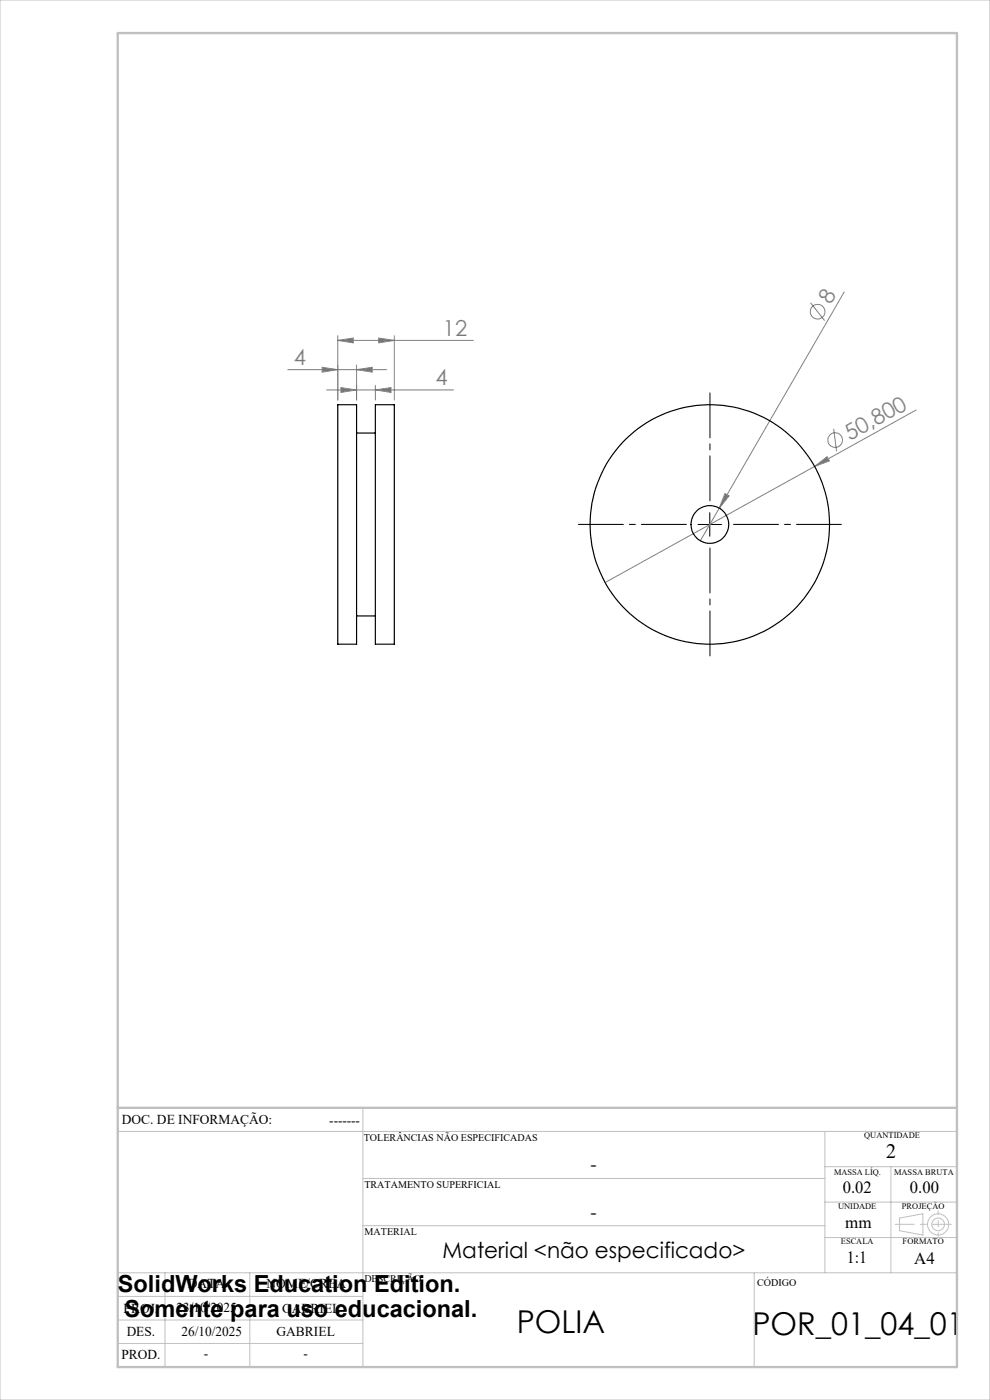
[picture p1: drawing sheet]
<svg xmlns="http://www.w3.org/2000/svg" width="210mm" height="297mm" viewBox="0 0 210 297" stroke-linecap="round" stroke-linejoin="round" font-family="sans-serif">
<g fill="none" stroke="#808080" stroke-width=".21">
<path d="M61 78.4h21M68.3 77.9l3.3 .5-3.3 .5zM71.6 72.2l3.3-.5v1zM71.6 71.2v13.7M71.6 72.2h28.8M75.6 78.4l3.4-.5v1zM75.6 77.4v7.5M80.3 71.7l3.3 .5-3.3 .5zM83.6 71.2v13.7M171.9 64.2l3 3.8M179.1 61.9l-26.5 45.9M69.3 82.7h26.9"/>
<path d="M72.3 82.2l3.3 .5-3.3 .6zM79.6 82.7l3.3-.5v1.1zM79.6 81.7v3.2M172.8 99l2.6-2.1 .5 .9zM172.8 99l-44.4 24.6M176.8 91l.6 4.7M194.3 87l-21.5 12M152.6 107.8l-4 6.9M153.8 104.7l.9 .5-2.1 2.6z"/>
<circle cx="173.4" cy="66.1" r="1.55"/>
<circle cx="177.2" cy="93.4" r="1.55"/>
</g>
<g fill="none" stroke="#c0c0c0" stroke-width=".21">
<path d="M0 0h210v297h-210zM77 235v55M25 240h178M77 250h98M175 240v30M175 255h28M175 247.5h28M189 247.5v22.5M190.8 258.4l5-.9v4.5l-5-.9zM25 275h52M25 270h178M35 270v20"/>
<path d="M53 270v20M77 260h98M160 270v20M175 262.5h28M25 285h52M25 280h52"/>
<circle cx="199" cy="259.7" r="1.34"/>
<circle cx="199" cy="259.7" r="2.25"/>
</g>
<path d="M145.6 111.2h-22.9M150.6 106.2v-22.9M150.6 116.2v22.9M155.6 111.2h22.9" fill="none" stroke="#000" stroke-width=".21" stroke-dasharray="15.2 1.3 1.3 1.3" stroke-dashoffset="5.7"/>
<path d="M148.1 111.3h5M150.6 108.8v5" fill="none" stroke="#000" stroke-width=".21"/>
<path d="M201.8 259.7h-11.9" fill="none" stroke="#c0c0c0" stroke-width=".21" stroke-dasharray="15.2 1.3 1.3 1.3" stroke-dashoffset="11.2"/>
<path d="M199 256.9v5.4" fill="none" stroke="#c0c0c0" stroke-width=".21" stroke-dasharray="15.2 1.3 1.3 1.3" stroke-dashoffset="14.4"/>
<path d="M25 7h178v283h-178zM25 235h178" fill="none" stroke="#c0c0c0" stroke-width=".5"/>
<g fill="#808080">
<path d="M172.8 99l2.6-2.1 .5 .9z"/>
<path d="M153.8 104.7l.9 .5-2.1 2.6z"/>
<path d="M75.6 78.4l3.4-.5v1zM68.3 77.9l3.3 .5-3.3 .5z"/>
<path d="M71.6 72.2l3.3-.5v1zM80.3 71.7l3.3 .5-3.3 .5zM72.3 82.2l3.3 .5-3.3 .6zM79.6 82.7l3.3-.5v1.1z"/>
</g>
<g fill="none" stroke="#000" stroke-width=".25">
<path d="M71.6 85.9h4v50.8h-4zM75.6 91.9h4M79.6 85.9h4v50.8h-4zM75.6 130.7h4"/>
<circle cx="150.6" cy="111.3" r="25.4"/>
<circle cx="150.6" cy="111.3" r="4"/>
</g>
<g font-size="6.7">
<text x="109.6" y="282.7">POLIA</text>
<text x="159.6" y="283.1">POR_01_04_01</text>
</g>
<g font-size="5">
<text x="25" y="274">SolidWorks Education Edition.</text>
<text x="26.4" y="279.5">Somente para uso educacional.</text>
</g>
<g font-size="4.7" fill="#808080">
<text x="176.2" y="64.7" transform="rotate(-60 176.2 64.7)">8</text>
<text x="94" y="71.2">12</text>
<text x="62.3" y="77.4">4</text>
<text x="92.4" y="81.7">4</text>
<text x="180.2" y="93.6" transform="rotate(-29 180.2 93.6)">50,800</text>
</g>
<text font-size="4.7" x="93.9" y="266.8">Material &lt;não especificado&gt;</text>
<text font-size="4.3" x="188" y="245.8">2</text>
<g font-size="4">
<text x="125.2" y="248.4">-</text>
<text x="125.2" y="258.6">-</text>
</g>
<g font-size="3.6">
<text x="178.8" y="253.1">0.02</text>
<text x="193" y="253.1">0.00</text>
<text x="179.3" y="260.6">mm</text>
<text x="179.6" y="267.9">1:1</text>
<text x="193.9" y="268.1">A4</text>
</g>
<g font-size="2.9">
<text x="25.9" y="238.4">DOC. DE INFORMAÇÃO:</text>
<text x="69.8" y="238.6">-------</text>
<text x="39.9" y="273.2">DATA</text>
<text x="56.5" y="273.2">NOME/CREA</text>
<text x="26.2" y="278.6">PROJ.</text>
<text x="37.4" y="278.2">23/10/2025</text>
<text x="59.8" y="278.6">GABRIEL</text>
<text x="26.9" y="283.4">DES.</text>
<text x="38.5" y="283.4">26/10/2025</text>
<text x="58.7" y="283.4">GABRIEL</text>
<text x="25.7" y="288.3">PROD.</text>
<text x="43.3" y="288">-</text>
<text x="64.4" y="288">-</text>
</g>
<g font-size="2.2">
<text x="77.2" y="242.1">TOLERÂNCIAS NÃO ESPECIFICADAS</text>
<text x="77.3" y="251.9">TRATAMENTO SUPERFICIAL</text>
<text x="77.3" y="261.9">MATERIAL</text>
<text x="77.3" y="272.1">DESCRIÇÃO</text>
<text x="160.6" y="272.8">CÓDIGO</text>
</g>
<g font-size="1.8">
<text x="183.3" y="241.4">QUANTIDADE</text>
<text x="176.9" y="249.2">MASSA LÍQ.</text>
<text x="189.7" y="249.2">MASSA BRUTA</text>
<text x="177.8" y="256.5">UNIDADE</text>
<text x="191.3" y="256.5">PROJEÇÃO</text>
<text x="178.4" y="264">ESCALA</text>
<text x="191.5" y="264">FORMATO</text>
</g>
</svg>
